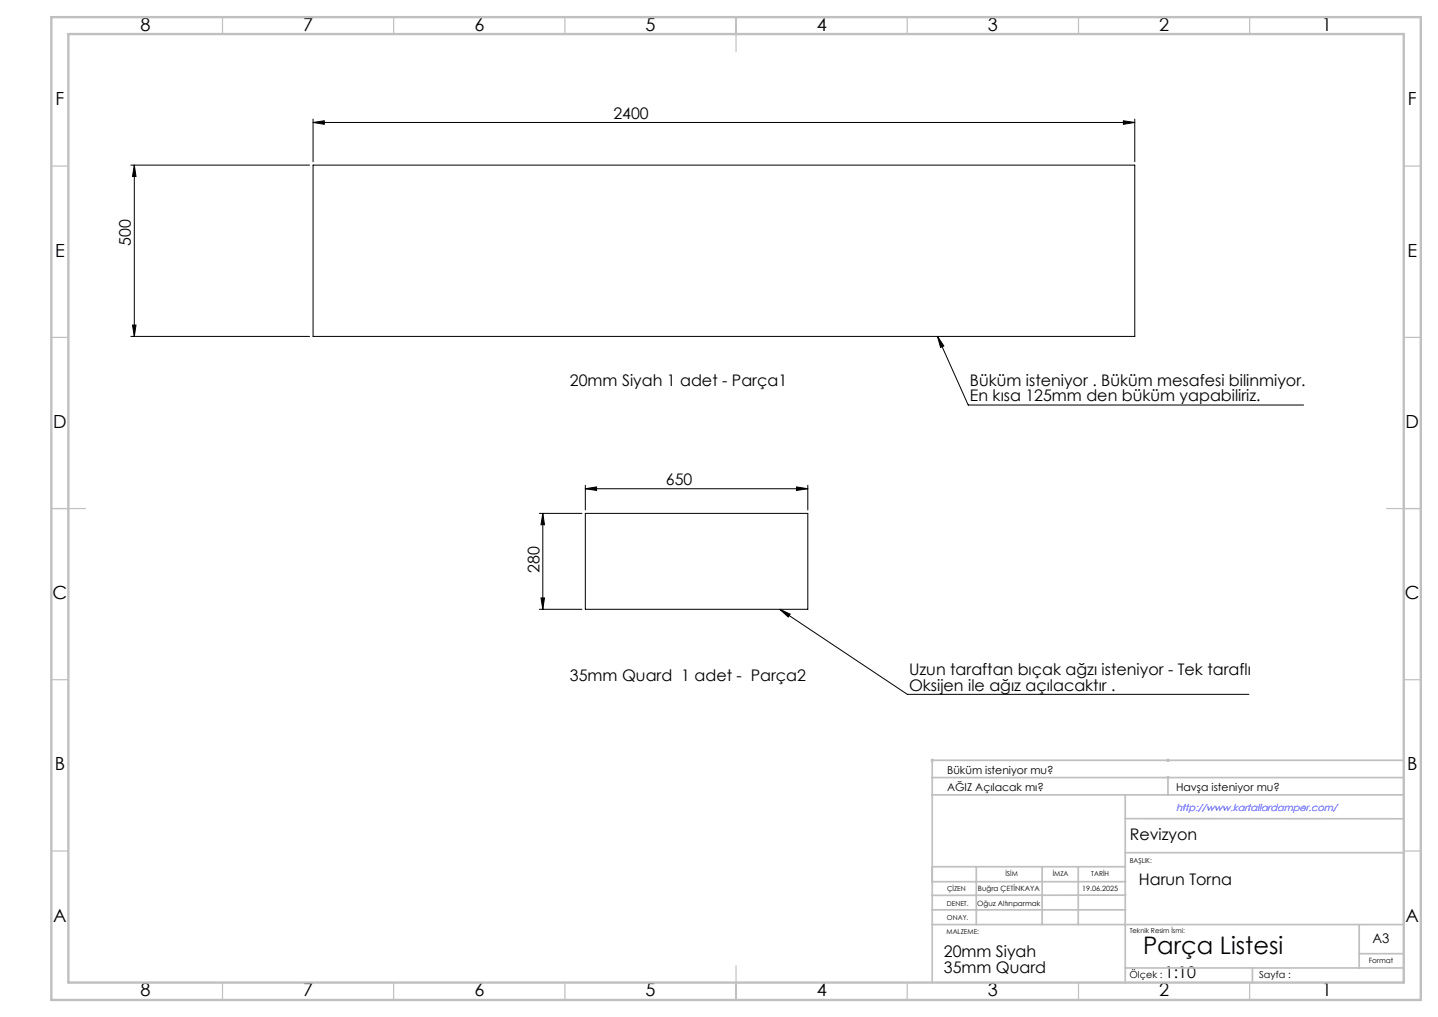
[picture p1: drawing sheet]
<svg xmlns="http://www.w3.org/2000/svg" width="420mm" height="297mm" viewBox="0 0 420 297" stroke-linecap="round" stroke-linejoin="round" font-family="sans-serif">
<g fill="none" stroke="#000" stroke-width=".29">
<path d="M91.4 35.8l3.3-.5v1zM91.4 34.8v12.4M91.4 35.8h240M328.1 35.3l3.3 .5-3.3 .5zM331.4 34.8v12.4M38.2 48.2h52.2M39.2 48.2v50M39.2 48.2l.5 3.3h-1zM91.4 48.2h240v50h-240zM38.2 98.2h52.2M38.7 94.9h1l-.5 3.3zM273.8 98.2l1.9 2.8-1 .5z"/>
<path d="M273.8 98.2l9 20.1h98M157.5 149.9h12.5M158.5 149.9v28M158.5 149.9l.5 3.3h-1zM171 149.9h64.9v28h-64.9zM171 142.7l3.2-.5v1zM171 141.7v7.2M171 142.7h64.9M232.7 142.2l3.2 .5-3.2 .5zM235.9 141.7v7.2M157.5 177.9h12.5M158 174.6h1l-.5 3.3z"/>
<path d="M227.8 177.9l3 1.4-.6 .9zM227.8 177.9l37.2 24.9h99.8"/>
</g>
<path d="M271.8 222h1M271.9 221.7l.7 .7M272.3 221.5v1M272.6 221.7l-.7 .7M340.6 227.1h1M340.6 222h1M340.8 226.7l.7 .7M340.8 221.7l.7 .7M341.1 221.5v1M341.1 226.6v1M341.5 226.7l-.7 .7M341.5 221.7l-.7 .7" fill="none" stroke="#c0c0c0" stroke-width=".29"/>
<g fill="none" stroke="#c0c0c0" stroke-width=".35">
<path d="M65 5v5M115 5v5M165 5v5M215 5v10M265 5v5M315 5v5M365 5v5M15 48.5h5M410 48.5h5M15 98.5h5M410 98.5h5M15 148.5h10"/>
<path d="M405 148.5h10M15 198.5h5M410 198.5h5M15 248.5h5M410 248.5h5M65 287v5M115 287v5M165 287v5M215 282v10M265 287v5M315 287v5M365 287v5"/>
</g>
<g fill="none" stroke="#c0c0c0" stroke-width=".5">
<path d="M272.3 232.1h137.7M272.3 227.1h137.7M328.6 239.1h81.4M328.6 232.1v54.9M341.1 227.1v5M410 222h-137.7v64.9M272.3 253.1h56.4M272.3 257.5h56.5M285.2 253.1v16.9M304.4 253.1v16.9M314.9 253.1v16.9M328.6 249h81.4"/>
<path d="M272.3 265.7h56.5M272.3 270h137.7M328.8 261.4l-56.5 .1M397 270v12.8M397 278.5h13M328.6 282.7h81.4M365.8 282.8v4.2"/>
</g>
<path d="M15 5h400v287h-400zM20 9.9h390v277h-390z" fill="none" stroke="#c0c0c0" stroke-width=".7"/>
<g fill="#000">
<path d="M91.4 35.8l3.3-.5v1zM328.1 35.3l3.3 .5-3.3 .5z"/>
<path d="M39.2 48.2l.5 3.3h-1zM38.7 94.9h1l-.5 3.3z"/>
<path d="M273.8 98.2l1.9 2.8-1 .5zM227.8 177.9l3 1.4-.6 .9z"/>
<path d="M171 142.7l3.2-.5v1zM232.7 142.2l3.2 .5-3.2 .5z"/>
<path d="M158 174.6h1l-.5 3.3zM158.5 149.9l.5 3.3h-1z"/>
</g>
<text font-size="7.1" x="333.8" y="278.7">Parça Listesi</text>
<g font-size="5.3">
<text x="41" y="9">8</text>
<text x="88.5" y="9">7</text>
<text x="138.5" y="9">6</text>
<text x="188.5" y="9">5</text>
<text x="238.5" y="9">4</text>
<text x="288.5" y="9">3</text>
<text x="338.5" y="9">2</text>
<text x="386" y="9">1</text>
<text x="16.2" y="30.7">F</text>
<text x="411.2" y="30.7">F</text>
<text x="16.1" y="75">E</text>
<text x="411.1" y="75">E</text>
<text x="15.5" y="125">D</text>
<text x="410.5" y="125">D</text>
<text x="15.4" y="175">C</text>
<text x="410.4" y="175">C</text>
<text x="16" y="225">B</text>
<text x="411" y="225">B</text>
<text x="15.5" y="269.2">A</text>
<text x="410.5" y="269.2">A</text>
<text x="41" y="291">8</text>
<text x="88.5" y="291">7</text>
<text x="138.5" y="291">6</text>
<text x="188.5" y="291">5</text>
<text x="238.5" y="291">4</text>
<text x="288.5" y="291">3</text>
<text x="338.5" y="291">2</text>
<text x="386" y="291">1</text>
</g>
<g font-size="4.7">
<text x="179.2" y="34.8">2400</text>
<text x="38.2" y="71.8" transform="rotate(-90 38.2 71.8)">500</text>
<text x="166.5" y="112.6">20mm Siyah 1 adet - Parça1</text>
<text x="283.3" y="112.6">Büküm isteniyor . Büküm mesafesi bilinmiyor.</text>
<text x="283.3" y="117.2">En kısa 125mm den büküm yapabiliriz.</text>
<text x="194.5" y="141.7">650</text>
<text x="157.5" y="167.4" transform="rotate(-90 157.5 167.4)">280</text>
<text x="265.5" y="197.2">Uzun taraftan bıçak ağzı isteniyor - Tek taraflı</text>
<text x="166.5" y="199">35mm Quard 1 adet - Parça2</text>
<text x="265.5" y="201.7">Oksijen ile ağız açılacaktır .</text>
<text x="330" y="245.3">Revizyon</text>
<text x="332.6" y="258.5">Harun Torna</text>
<text x="275.7" y="279.5">20mm Siyah</text>
<text x="275.7" y="284.1">35mm Quard</text>
<text x="340.3" y="285.6">1:10</text>
</g>
<text font-size="3.9" x="400.9" y="275.5">A3</text>
<g font-size="3.2">
<text x="276.6" y="226">Büküm isteniyor mu?</text>
<text x="276.6" y="230.9">AĞIZ Açılacak mı?</text>
<text x="343.5" y="230.9">Havşa isteniyor mu?</text>
</g>
<text font-size="2.9" fill="#00f" x="343.5" y="236.9">http://www.kartallardamper.com/</text>
<g font-size="2.8">
<text x="329.9" y="285.5">Ölçek :</text>
<text x="367.8" y="285.5">Sayfa :</text>
</g>
<g font-size="2.1">
<text x="285.6" y="260.3">Buğra ÇETİNKAYA</text>
<text x="316.1" y="260.3">19.06.2025</text>
<text x="285.4" y="264.6">Oğuz Altınparmak</text>
<text x="399.8" y="281.3">Format</text>
</g>
<g font-size="2">
<text x="330" y="251.9">BAŞLIK:</text>
<text x="293.7" y="255.9">İSİM</text>
<text x="307.5" y="255.9">İMZA</text>
<text x="318.7" y="255.9">TARİH</text>
<text x="276.6" y="260.3">ÇİZEN</text>
<text x="276.6" y="264.6">DENET.</text>
<text x="276.6" y="268.7">ONAY.</text>
<text x="276.4" y="272.9">MALZEME:</text>
<text x="330" y="272.5">Teknik Resim İsmi:</text>
</g>
</svg>
